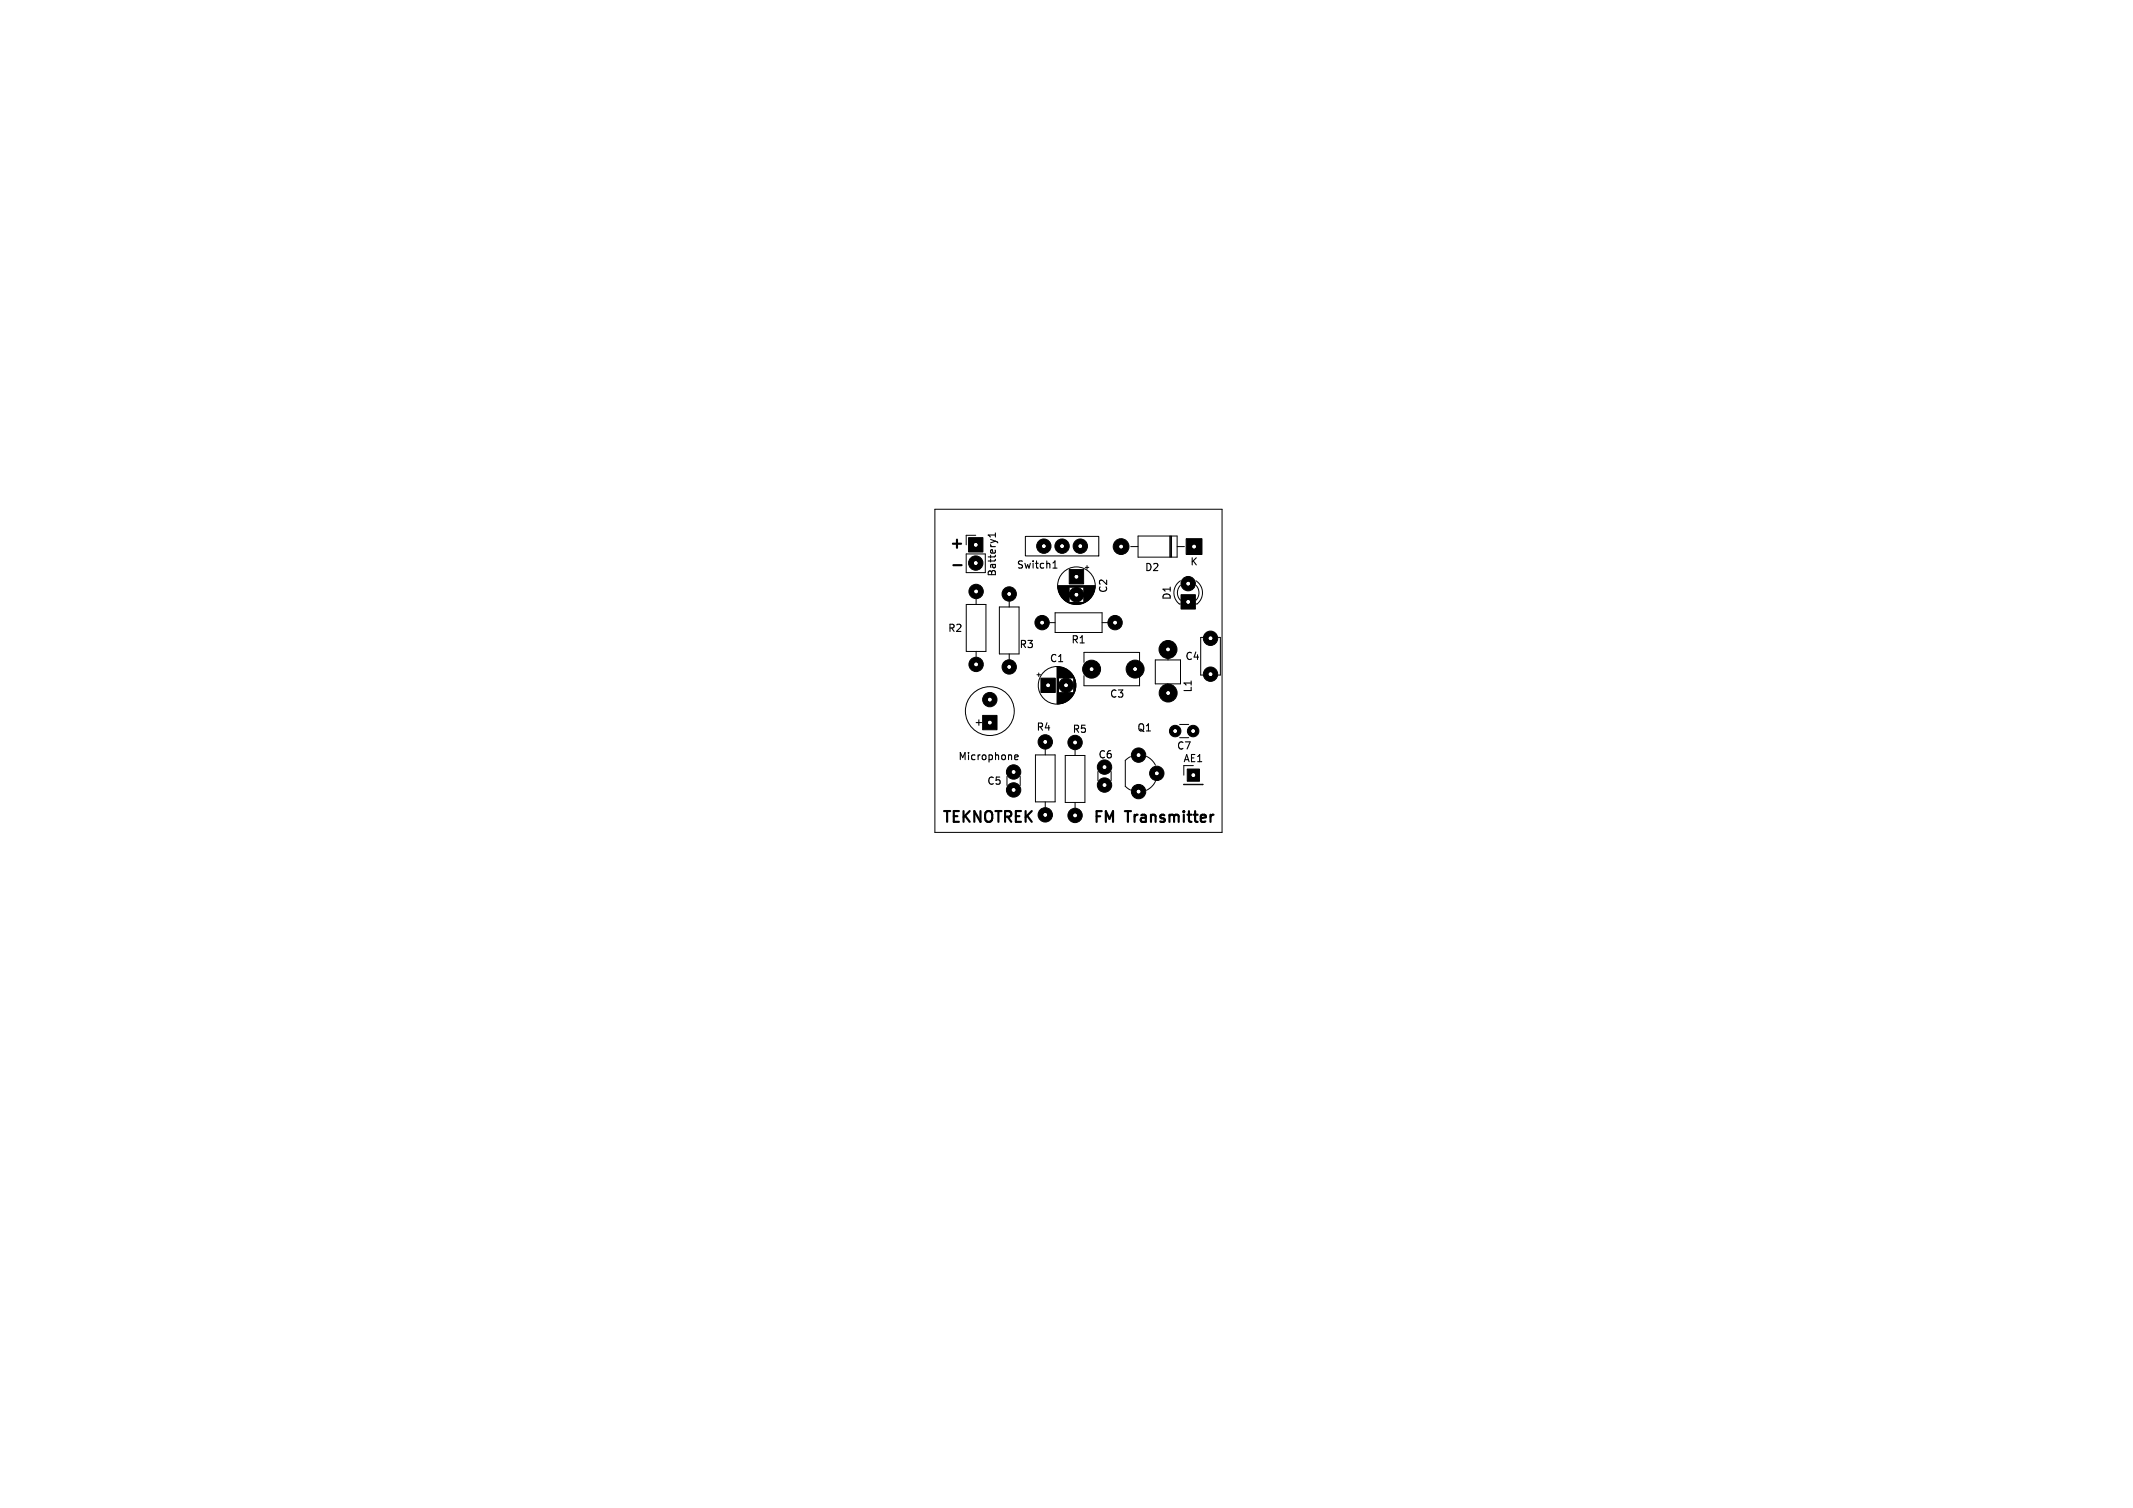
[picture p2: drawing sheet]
<svg xmlns="http://www.w3.org/2000/svg" width="297mm" height="210mm" viewBox="0 0 297 210" stroke-linecap="round" stroke-linejoin="round" font-family="sans-serif">
<g fill="none" stroke="#000" stroke-width=".14">
<path d="M130.2 70.9h40v45h-40zM134.5 77.1h2.7v2.6h-2.7zM135.9 74.5h-1.4v1.4M142.8 74.7h10.2v2.7h-10.2zM151.1 79h.5M151.4 78.8v.5M157.4 76.1h1.1M158.5 74.6h5.4v3h-5.4zM162.9 74.6v3M163 74.6v3M163.1 74.6v3M163.9 76.1h1"/>
<path d="M134.5 84.2h2.8v6.5h-2.8zM135.9 83.4v.8M135.9 90.7v.8M139.2 84.5h2.7v6.6h-2.7zM140.5 83.8v.7M140.5 91.1v.7M144.4 94h.5M144.6 93.7v.5M146.1 86.7h.8M146.9 85.3h6.6v2.8h-6.6zM147.2 92.9v5.1M147.3 92.9v5.1"/>
<path d="M147.3 81.6h5.2M147.3 81.7h5.2M147.3 81.8h5.2M147.3 81.8h1.5M147.3 81.9h1.5M147.3 82h1.5M147.4 82.1h1.4M147.4 82.2h1.4M147.4 92.9v5.1M147.4 82.3h1.4M147.4 82.4h1.4M147.4 92.9v1.5"/>
<path d="M147.4 96.5v1.5M147.5 82.5h1.3M147.5 92.9v1.5M147.5 96.5v1.5M147.5 82.6h1.3M147.5 82.7h1.3M147.6 82.7h1.2M147.6 92.9v1.5M147.6 96.5v1.5M147.6 82.8h1.2M147.6 82.9h1.2M147.7 82.9h1.1"/>
<path d="M147.7 92.9v1.5M147.7 96.5v1.5M147.7 83h1.1M147.8 83.1h1M147.8 92.9v1.5M147.8 96.5v1.5M147.8 96.5v1.4M147.9 83.2h.9M147.9 92.9v1.5M147.9 96.5v1.4M147.9 93v1.4M147.9 83.3h.9"/>
<path d="M148 93v1.4M148 96.5v1.4M148 83.3h.8M148 83.4h.8M148.1 83.4h.7M148.1 93v1.4M148.1 96.5v1.4M148.1 83.5h.7M148.2 93v1.4M148.2 96.5v1.3M148.2 83.5h.6M148.2 93.1v1.3"/>
<path d="M148.2 83.6h.6M148.3 93.1v1.3M148.3 96.5v1.3M148.3 83.6h.5M148.3 83.7h.5M148.4 93.1v1.3M148.4 96.5v1.2M148.4 83.7h.4M148.4 93.2v1.2M148.5 93.2v1.2M148.5 96.5v1.2M148.5 83.8h.3"/>
<path d="M148.6 93.2v1.2M148.6 96.5v1.1M148.6 83.8h.2M148.6 93.3v1.1M148.6 83.9h.2M148.7 93.3v1.1M148.7 96.5v1.1M148.7 83.9h2.4M148.7 96.5v1M148.8 93.4v1M148.8 96.5v1M148.8 83.9h2.2"/>
<path d="M148.8 96.5v.9M148.9 93.5v.9M148.9 96.5v.9M148.9 84h2M149 93.5v.9M149 96.5v.8M149 84h1.8M149 93.6v.8M149.1 93.7v.7M149.1 96.5v.7M149.1 84.1h1.6M149.2 93.7v.7"/>
<path d="M149.2 96.5v.6M149.2 93.8v.6M149.2 84.1h1.4M149.2 96.5v.5M149.3 93.9v.5M149.3 96.5v.5M149.3 96.5v.4M149.4 94v.4M149.4 96.5v.4M149.4 84.1h1M149.4 94.1v.3M149.4 96.5v.3"/>
<path d="M149.5 94.2v.2M149.5 96.5v.2M149.5 94.3v2.3M149.6 94.3v2.2M149.6 94.4v2.1M149.6 84.2h.6M149.6 94.5v1.9M149.7 94.6v1.6M149.7 94.8v1.3M149.8 94.9v1.1M149.8 95.2v.5M150.9 81.8h1.6"/>
<path d="M150.9 81.9h1.5M150.9 82h1.5M150.9 82.1h1.5M150.9 82.2h1.5M150.9 82.3h1.5M150.9 82.4h1.4M150.9 82.5h1.4M150.9 82.6h1.4M150.9 82.6h1.3M150.9 82.7h1.3M150.9 82.8h1.3M150.9 82.9h1.2"/>
<path d="M150.9 83h1.2M150.9 83h1.1M150.9 83.1h1.1M150.9 83.1h1M150.9 83.2h1M150.9 83.3h1M150.9 83.3h.9M150.9 83.4h.8M150.9 83.5h.8M150.9 83.5h.7M150.9 83.6h.6M150.9 83.7h.5"/>
<path d="M150.9 83.7h.4M150.9 83.8h.4M150.9 83.8h.3M150.9 83.9h.2M150.9 92.2v-1.3h7.8v1.4M150.9 94.1v1.4h7.8v-1.4M153.5 86.7h.7M160.9 91.9h3.5v3.3h-3.5zM162.6 95.2v.5M162.6 91.5v.4M164.4 81.5a1.5 1.5 0 0 0 0 2.1M164.4 80.9a1.99 1.99 0 0 0-.2 3.2h.2"/>
<path d="M166.5 80.9a1.99 1.99 0 0 1 .2 3.2h-.2M166.5 81.5a1.5 1.5 0 0 1 0 2.1M167.5 88.8h-.3v5.2h.3M169.6 88.8h.3v5.2h-.3M140.2 108.1v1.3M142.1 108.1v1.3M144.2 105.1h2.7v6.6h-2.7zM145.5 104.4v.7M145.5 111.7v.7M148.3 105.2h2.8v6.5h-2.8zM149.7 104.4v.8M149.7 111.7v.8"/>
<path d="M152.9 107.5v1.2M154.7 107.5v1.2M157.4 105.4l-.7 .5v3.6l.7 .5M159.6 105.3a2.61 2.61 0 0 1 1.3 1.3M160.9 108.8a2.6 2.6 0 0 1-1.3 1.3M164.3 100.9h1.2M164.3 102.7h1.2M164.8 106.6v1.3M164.8 109.2l2.7 .1z"/>
<circle cx="137.8" cy="99" r="3.4"/>
<circle cx="147.2" cy="95.4" r="2.62"/>
<circle cx="149.9" cy="81.6" r="2.62"/>
</g>
<g fill="#000" stroke="#000" stroke-width=".14">
<path d="M134.9 74.9h2v2h-2zM148.9 79.3h2v2h-2zM165.2 75h2.2v2.2h-2.2zM144.9 94.4h2v2h-2zM164.4 82.8h2v2h-2zM136.8 99.6h2v2h-2zM165.3 107.1h1.7v1.7h-1.7z"/>
<circle cx="135.9" cy="78.4" r="1"/>
<circle cx="145.3" cy="76.1" r="1"/>
<circle cx="147.9" cy="76.1" r="1"/>
<circle cx="150.4" cy="76.1" r="1"/>
<circle cx="156.1" cy="76.1" r="1.1"/>
<circle cx="135.9" cy="82.4" r="1"/>
<circle cx="135.9" cy="92.5" r="1"/>
<circle cx="137.8" cy="97.4" r="1"/>
<circle cx="140.5" cy="92.9" r="1"/>
<circle cx="140.5" cy="82.7" r="1"/>
<circle cx="145.1" cy="86.7" r="1"/>
<circle cx="148.4" cy="95.4" r="1"/>
<circle cx="149.9" cy="82.8" r="1"/>
<circle cx="152" cy="93.2" r="1.25"/>
<circle cx="155.3" cy="86.7" r="1"/>
<circle cx="158.1" cy="93.2" r="1.25"/>
<circle cx="162.6" cy="90.4" r="1.25"/>
<circle cx="162.7" cy="96.5" r="1.25"/>
<circle cx="165.4" cy="81.3" r="1"/>
<circle cx="168.6" cy="88.9" r="1"/>
<circle cx="168.6" cy="93.9" r="1"/>
<circle cx="141.1" cy="107.5" r="1"/>
<circle cx="141.1" cy="110" r="1"/>
<circle cx="145.5" cy="103.3" r="1"/>
<circle cx="145.5" cy="113.5" r="1"/>
<circle cx="149.7" cy="103.4" r="1"/>
<circle cx="149.7" cy="113.6" r="1"/>
<circle cx="153.8" cy="109.3" r="1"/>
<circle cx="153.8" cy="106.8" r="1"/>
<circle cx="158.5" cy="110.2" r="1"/>
<circle cx="158.5" cy="105.2" r="1"/>
<circle cx="161.1" cy="107.7" r="1"/>
<circle cx="163.6" cy="101.8" r=".8"/>
<circle cx="166.1" cy="101.8" r=".8"/>
</g>
<g fill="#fff" stroke="#fff" stroke-width=".14">
<circle cx="135.9" cy="75.9" r=".18"/>
<circle cx="135.9" cy="78.4" r=".18"/>
<circle cx="158.1" cy="93.2" r=".18"/>
<circle cx="152" cy="93.2" r=".17"/>
<circle cx="165.4" cy="83.8" r=".17"/>
<circle cx="165.4" cy="81.3" r=".17"/>
<circle cx="166.2" cy="107.9" r=".17"/>
<circle cx="137.8" cy="100.6" r=".17"/>
<circle cx="137.8" cy="97.4" r=".17"/>
<circle cx="141.1" cy="110" r=".17"/>
<circle cx="141.1" cy="107.5" r=".17"/>
<circle cx="149.9" cy="80.3" r=".18"/>
<circle cx="149.9" cy="82.8" r=".18"/>
<circle cx="135.9" cy="82.4" r=".18"/>
<circle cx="135.9" cy="92.5" r=".18"/>
<circle cx="168.6" cy="93.9" r=".18"/>
<circle cx="168.6" cy="88.9" r=".18"/>
<circle cx="162.6" cy="90.4" r=".17"/>
<circle cx="162.7" cy="96.5" r=".17"/>
<circle cx="140.5" cy="82.7" r=".17"/>
<circle cx="140.5" cy="92.9" r=".17"/>
<circle cx="158.5" cy="105.2" r=".17"/>
<circle cx="161.1" cy="107.7" r=".17"/>
<circle cx="158.5" cy="110.2" r=".17"/>
<circle cx="145.5" cy="103.3" r=".17"/>
<circle cx="145.5" cy="113.5" r=".17"/>
<circle cx="149.7" cy="103.4" r=".18"/>
<circle cx="149.7" cy="113.6" r=".18"/>
<circle cx="145.9" cy="95.4" r=".17"/>
<circle cx="148.4" cy="95.4" r=".17"/>
<circle cx="155.3" cy="86.7" r=".17"/>
<circle cx="145.1" cy="86.7" r=".17"/>
<circle cx="166.1" cy="101.8" r=".17"/>
<circle cx="163.6" cy="101.8" r=".17"/>
<circle cx="147.9" cy="76.1" r=".18"/>
<circle cx="150.4" cy="76.1" r=".18"/>
<circle cx="145.3" cy="76.1" r=".18"/>
<circle cx="166.3" cy="76.1" r=".17"/>
<circle cx="156.1" cy="76.1" r=".17"/>
<circle cx="153.8" cy="109.3" r=".17"/>
<circle cx="153.8" cy="106.8" r=".17"/>
</g>
<path d="M132.7 78.7h1.2" fill="none" stroke="#000" stroke-width=".3"/>
<path d="M138.6 74.2v.6M138.6 74.5h-1l.3 .3M146.6 79.1h.6M146.6 78.4l.3-.3v1M141.3 105.5l.5-.1-.1-.2-.3-.1-.1 .2v.4h.4" fill="none" stroke="#000" stroke-width=".15"/>
<g font-size="2.1">
<text x="132.1" y="76.5">+</text>
<text x="131.1" y="114.7">TEKNOTREK</text>
<text x="152.1" y="114.7">FM</text>
<text x="156.9" y="114.7">Transmitter</text>
</g>
<g font-size="1.4">
<text x="138.9" y="80.4" transform="rotate(-90 138.9 80.4)">Battery1</text>
<text x="141.5" y="79.4">Switch1</text>
<text x="154.4" y="82.7" transform="rotate(-90 154.4 82.7)">C2</text>
<text x="159.3" y="79.7">D2</text>
<text x="163.2" y="83.7" transform="rotate(-90 163.2 83.7)">D1</text>
<text x="165.6" y="78.9">K</text>
<text x="131.9" y="88.2">R2</text>
<text x="149.1" y="89.8">R1</text>
<text x="141.9" y="90.5">R3</text>
<text x="146.1" y="92.4">C1</text>
<text x="165" y="92.1">C4</text>
<text x="136.9" y="101.4" transform="rotate(-90 136.9 101.4)">+</text>
<text x="144.2" y="102">R4</text>
<text x="154.5" y="97.4">C3</text>
<text x="166.1" y="96.5" transform="rotate(-90 166.1 96.5)">L1</text>
<text x="133.4" y="106.1">Microphone</text>
<text x="149.3" y="102.3">R5</text>
<text x="152.9" y="105.8">C6</text>
<text x="158.3" y="102.1">Q1</text>
<text x="163.8" y="104.6">C7</text>
<text x="164.7" y="106.3">AE1</text>
<text x="137.4" y="109.5">C5</text>
</g>
</svg>
